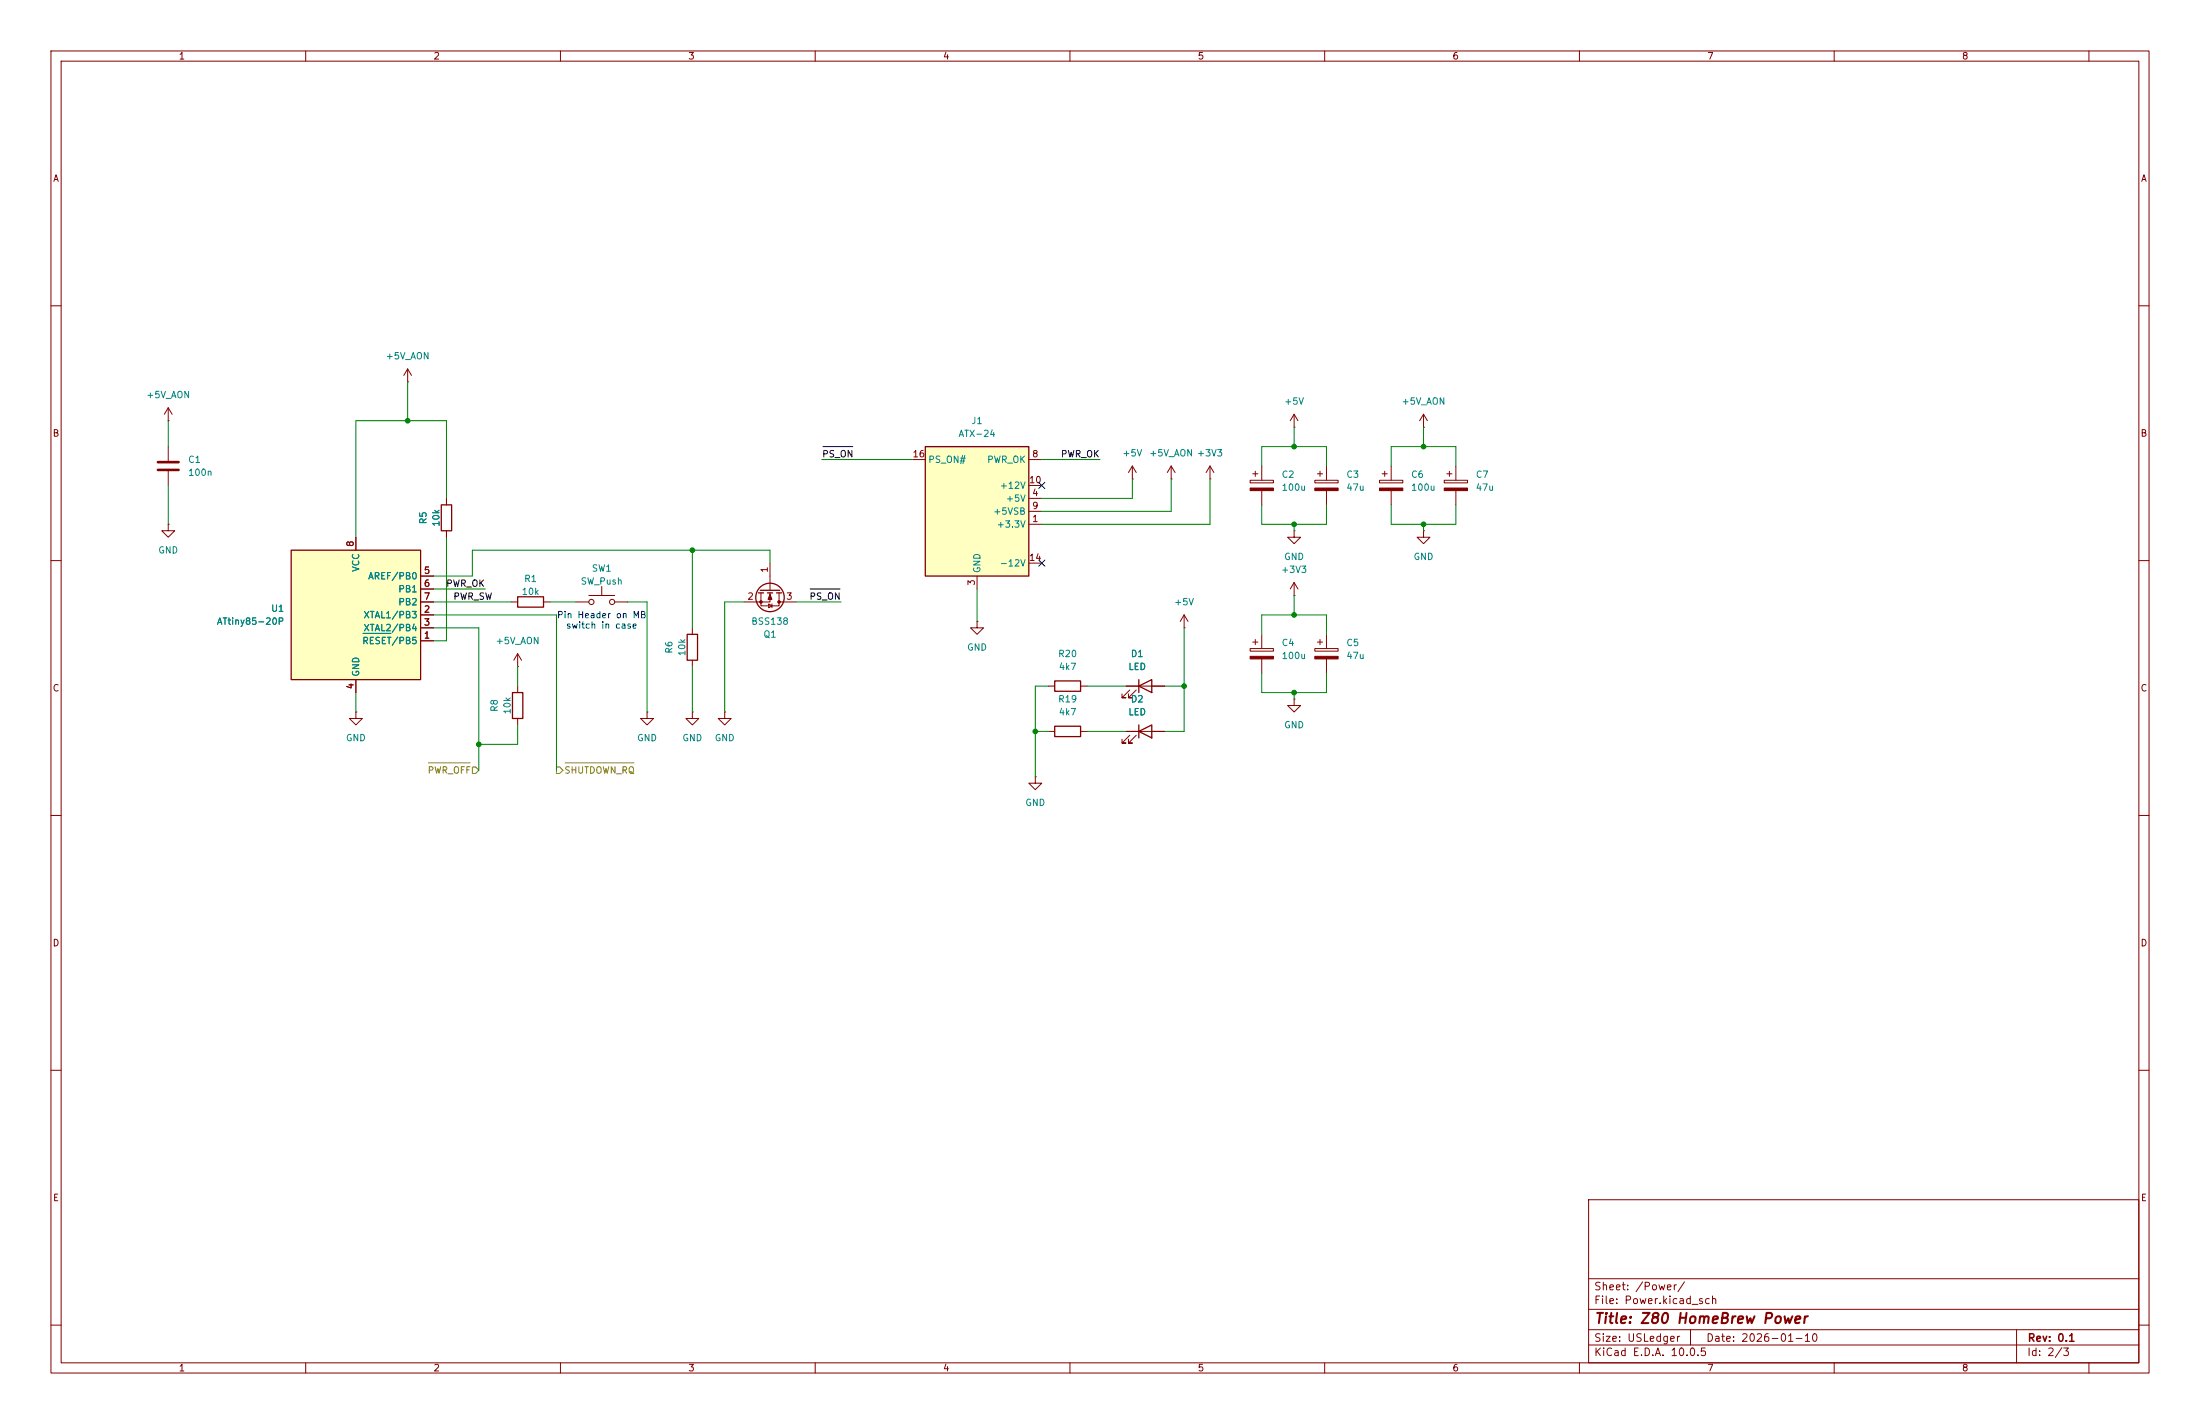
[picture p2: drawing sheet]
<svg xmlns="http://www.w3.org/2000/svg" width="432mm" height="279mm" viewBox="0 0 432 279" stroke-linecap="round" stroke-linejoin="round" font-family="sans-serif">
<g fill="none" stroke="#840000" stroke-width=".2">
<path d="M10 10h411.8v259.4h-411.8zM12 12h407.8v255.4h-407.8zM60 10v2M110 10v2M160 10v2M210 10v2M260 10v2M310 10v2M360 10v2M410 10v2M10 60h2M419.8 60h2"/>
<path d="M279.4 83.8h.1M279.4 81.3l-.8 1.3M279.4 81.3l.8 1.3M279.4 81.3v2.5M10 110h2M254 104.1v1.3h1.3l-1.3 1.3-1.3-1.3h1.3M254 104.1h.1M279.4 104.1v1.3h1.3l-1.3 1.3-1.3-1.3h1.3M279.4 104.1h.1M419.8 110h2M232.4 123.2h.1M232.4 120.7l-.8 1.2"/>
<path d="M232.4 120.7l.8 1.2M232.4 120.7v2.5M245.4 127.3h4.5v.5h-4.5zM245.9 126h1M246.4 125.5v1M247.6 124.5v2.8M247.6 129.3v2.8M258.1 127.3h4.5v.5h-4.5zM258.6 126h1M259.1 125.5v1M260.3 124.5v2.8M260.3 129.3v2.8"/>
<path d="M10 160h2M419.8 160h2M10 210h2M419.8 210h2M311.8 235.4h108v32h-108zM10 260h2M311.8 256.9h108M311.8 250.9h108M419.8 260h2M60 267.4v2M110 267.4v2M160 267.4v2"/>
<path d="M210 267.4v2M260 267.4v2M310 267.4v2M311.8 263.9h108M311.8 260.9h108M331.8 260.9v3M360 267.4v2M395.8 260.9v6.5M410 267.4v2"/>
</g>
<g fill="#840000" stroke="#840000" stroke-width=".2">
<path d="M258.1 128.8h4.5v.5h-4.5z"/>
<path d="M245.4 128.8h4.5v.5h-4.5z"/>
</g>
<path d="M57.1 108h25.4v25.4h-25.4z" fill="#ffffc2"/>
<g fill="none" stroke="#840000" stroke-width=".25">
<path d="M86.6 99.1h2v5h-2zM57.1 108h25.4v25.4h-25.4zM101.6 117.1h5.1v2h-5.1zM148.8 116.3h1.1M149.2 115.8h3.8M150.6 116.3h1M152.4 116.3h1M100.6 135.9h2v5.1h-2zM134.9 124.5h2v5h-2zM207 133.6h5.1v2h-5.1z"/>
<circle cx="151.1" cy="117.2" r="2.79"/>
</g>
<g fill="none" stroke="#840000" stroke-width=".2">
<path d="M80 74.9h.1M80 72.4l-.8 1.3M80 72.4l.8 1.3M80 72.4v2.5M33 82.6h.1M33 80v2.6M33 87.6v2.8M33 92.5v2.8M33 80l-.7 1.3M33 80l.8 1.3M87.6 97.8v1.3M222.2 94h.1"/>
<path d="M222.2 91.4l-.7 1.3M222.2 91.4l.8 1.3M222.2 91.4v2.6M229.9 94h.1M229.9 91.4l-.8 1.3M229.9 91.4l.7 1.3M229.9 91.4v2.6M254 83.8h.1M254 81.3l-.8 1.3M254 81.3l.8 1.3M254 81.3v2.5M258.1 94.2h4.5v.5h-4.5z"/>
<path d="M258.6 93h1M259.1 92.5v1M260.3 91.4v2.8M260.3 96.3v2.8M270.8 94.2h4.5v.5h-4.5zM271.3 93h1M271.8 92.5v1M273 91.4v2.8M273 96.3v2.8M283.5 94.2h4.5v.5h-4.5zM284 93h1M284.5 92.5v1"/>
<path d="M285.7 91.4v2.8M285.7 96.3v2.8M33 102.9v1.2h1.3l-1.3 1.3-1.3-1.3h1.3M33 102.9h.1M69.8 105.4v2.6M82.5 113h2.6M82.5 115.6h2.6M82.5 118.1h2.6M87.6 104.1v1.3M100.3 118.1h1.3M106.7 118.1h1.2M113 118.1h2.6"/>
<path d="M115.6 116.8h5M118.1 115.1v1.7M120.6 118.1h2.6M149.4 116.3v2.6h3.5v-2.6M150.9 118.5l.6 .4-.6 .4zM151.1 116.3v1.8h-5.1M151.1 110.5v5.3M151.5 118.5v.8M152.9 118.1h3.3M254 116.8h.1M254 114.3v2.5M254 114.3l-.8 1.3"/>
<path d="M254 114.3l.8 1.3M69.8 139.7v1.3h1.3l-1.3 1.2-1.2-1.2h1.2M69.8 139.7h.1M69.8 133.4v2.5M82.5 125.7h2.6M82.5 120.7h2.6M82.5 123.2h2.6M101.6 130.8h.1M101.6 128.3l-.8 1.2M101.6 128.3l.8 1.2M101.6 128.3v2.5M101.6 134.6v1.3"/>
<path d="M127 139.7v1.3h1.3l-1.3 1.2-1.3-1.2h1.3M127 139.7h.1M135.9 139.7v1.3h1.3l-1.3 1.2-1.3-1.2h1.3M135.9 139.7h.1M135.9 123.2v1.3M135.9 129.5v1.3M142.2 139.7v1.3h1.3l-1.3 1.2-1.2-1.2h1.2M142.2 139.7h.1M205.7 134.6h1.3M212.1 134.6h1.3M101.6 141v1.2M203.2 152.4v1.3h1.3l-1.3 1.2-1.3-1.2h1.3"/>
<path d="M203.2 152.4h.1"/>
<circle cx="116.1" cy="118.1" r=".51"/>
<circle cx="120.1" cy="118.1" r=".51"/>
</g>
<path d="M71.2 124.3h5.5" fill="none" stroke="#008484" stroke-width=".2"/>
<g fill="#840000" stroke="#840000" stroke-width=".2">
<path d="M258.1 95.8h4.5v.5h-4.5z"/>
<path d="M283.5 95.8h4.5v.5h-4.5z"/>
<path d="M270.8 95.8h4.5v.5h-4.5z"/>
<path d="M151.1 116.6l.4 1h-.8z"/>
<circle cx="152.9" cy="118.1" r=".25"/>
<circle cx="149.4" cy="118.1" r=".25"/>
</g>
<path d="M31 90.7h4.1M31 92.2h4.1" fill="none" stroke="#840000" stroke-width=".51"/>
<path d="M181.6 87.6h20.3v25.4h-20.3z" fill="#ffffc2"/>
<path d="M181.6 87.6h20.3v25.4h-20.3zM223.5 134.6l2.6-1.2v2.5zM223.5 133.4v2.5M207 142.5h5.1v2h-5.1zM223.5 143.5l2.6-1.3v2.6zM223.5 142.2v2.6" fill="none" stroke="#840000" stroke-width=".25"/>
<g fill="none" stroke="#840000" stroke-width=".2">
<path d="M87.6 97.8v1.3M179.1 90.2h2.5M201.9 97.8h2.6M201.9 90.2h2.6M201.9 95.3h2.6M237.5 94h.1M237.5 91.4l-.8 1.3M237.5 91.4l.8 1.3M237.5 91.4v2.6M245.4 94.2h4.5v.5h-4.5zM245.9 93h1M246.4 92.5v1"/>
<path d="M247.6 91.4v2.8M247.6 96.3v2.8M69.8 105.4v2.6M82.5 113h2.6M82.5 115.6h2.6M82.5 118.1h2.6M87.6 104.1v1.3M191.8 113v2.6M201.9 102.9h2.6M201.9 100.3h2.6M201.9 110.5h2.6M69.8 133.4v2.5"/>
<path d="M82.5 125.7h2.6M82.5 120.7h2.6M82.5 123.2h2.6M191.8 121.9v1.3h1.2l-1.2 1.3-1.3-1.3h1.3M191.8 121.9h.1M221 134.6h7.6M221.7 135.4l-1.5 1.5h.8h-.8v-.8M223 135.4l-1.5 1.5h.7h-.7v-.8M254 137.2v1.2h1.3l-1.3 1.3-1.3-1.3h1.3M254 137.2h.1M205.7 143.5h1.3M212.1 143.5h1.3"/>
<path d="M221 143.5h7.6M221.7 144.3l-1.5 1.5h.8h-.8v-.8M223 144.3l-1.5 1.5h.7h-.7v-.8"/>
</g>
<path d="M245.4 95.8h4.5v.5h-4.5z" fill="#840000" stroke="#840000" stroke-width=".2"/>
<path d="M84.1 149.7h8.2M92.7 150.5h.6l.7 .6-.7 .7h-.6zM109.2 150.5h.7l.6 .6-.6 .7h-.7zM110.9 149.7h13.5" fill="none" stroke="#848400" stroke-width=".2"/>
<path d="M161.5 87.6h5.9M159 115.6h5.9" fill="none" stroke="#000" stroke-width=".2"/>
<g fill="none" stroke="#008400" stroke-width=".2">
<path d="M80 74.9v7.7M33 82.6v5M33 95.3v7.6M87.6 97.8v-15.2h-17.8v22.8M161.3 90.2h17.8M204.5 90.2h11.4M222.2 94v3.8h-17.7M229.9 94v6.3h-25.4M237.5 94v8.9h-33M247.6 99.1v3.8h12.7v-3.8M247.6 91.4v-3.8h12.7v3.8M254 83.8v3.8"/>
<path d="M273 99.1v3.8h12.7v-3.8M273 91.4v-3.8h12.7v3.8M279.4 83.8v3.8M85.1 115.6h10.1M85.1 118.1h15.2M87.6 105.4v20.3h-2.5M107.9 118.1h5.1M123.2 118.1h3.8v21.6M135.9 108v15.2M146 118.1h-3.8v21.6M151.1 110.5v-2.5h-58.4v5h-7.6M156.2 118.1h8.9"/>
<path d="M191.8 115.6v6.3M254 102.9v1.2M254 116.8v3.9M279.4 102.9v1.2M69.8 135.9v3.8M85.1 120.7h24.1v30.4M85.1 123.2h8.9v27.9M101.6 130.8v3.8M135.9 130.8v8.9M205.7 134.6h-2.5v17.8M213.4 134.6h7.6M228.6 134.6h3.8"/>
<path d="M232.4 123.2v20.3h-3.8M247.6 124.5v-3.8h12.7v3.8M247.6 132.1v3.8h12.7v-3.8M254 135.9v1.3M101.6 142.2v3.9h-7.6M203.2 143.5h2.5M213.4 143.5h7.6"/>
</g>
<path d="M203.9 94.6l1.2 1.3M205.1 94.6l-1.2 1.3M203.9 109.9l1.2 1.2M205.1 109.9l-1.2 1.2" fill="none" stroke="#000084" stroke-width=".2"/>
<path d="M71.2 124.3h5.5" fill="none" stroke="#008484" stroke-width=".2"/>
<g fill="#008400" stroke="#008400" stroke-width=".2">
<circle cx="135.9" cy="108" r=".46"/>
<circle cx="203.2" cy="143.5" r=".46"/>
<circle cx="254" cy="120.7" r=".46"/>
<circle cx="279.4" cy="87.6" r=".46"/>
<circle cx="279.4" cy="102.9" r=".46"/>
<circle cx="254" cy="87.6" r=".46"/>
<circle cx="254" cy="102.9" r=".46"/>
<circle cx="94" cy="146.1" r=".46"/>
<circle cx="80" cy="82.6" r=".46"/>
<circle cx="232.4" cy="134.6" r=".46"/>
<circle cx="254" cy="135.9" r=".46"/>
</g>
<text font-size="2" fill="#840000" x="312.8" y="260.2">Title: Z80 HomeBrew Power</text>
<g font-size="1.5" fill="#840000">
<text x="312.8" y="256.2">File: Power.kicad_sch</text>
<text x="312.8" y="253.5">Sheet: /Power/</text>
<text x="312.8" y="263.6">Size: USLedger</text>
<text x="334.8" y="263.6">Date: 2026-01-10</text>
<text x="397.8" y="263.6">Rev: 0.1</text>
<text x="312.8" y="266.4">KiCad E.D.A. 10.0.5</text>
<text x="397.8" y="266.4">Id: 2/3</text>
</g>
<g font-size="1.3" fill="#840000">
<text x="35" y="12">1</text>
<text x="85" y="12">2</text>
<text x="135" y="12">3</text>
<text x="185" y="12">4</text>
<text x="235" y="12">5</text>
<text x="285" y="12">6</text>
<text x="335" y="12">7</text>
<text x="385" y="12">8</text>
<text x="10.3" y="36">A</text>
<text x="420.1" y="36">A</text>
<text x="10.2" y="86">B</text>
<text x="420" y="86">B</text>
<text x="179" y="90">16</text>
<text x="201.9" y="95.1">10</text>
<text x="202.5" y="90">8</text>
<text x="202.5" y="97.7">4</text>
<text x="202.5" y="100.2">9</text>
<text x="69.7" y="107.4" transform="rotate(-90 69.7 107.4)">8</text>
<text x="202.5" y="102.7">1</text>
<text x="83.1" y="112.9">5</text>
<text x="151" y="112.5" transform="rotate(-90 151 112.5)">1</text>
<text x="201.9" y="110.4">14</text>
<text x="83.1" y="115.4">6</text>
<text x="83.1" y="118">7</text>
<text x="146.6" y="118">2</text>
<text x="154.2" y="118">3</text>
<text x="191.6" y="115" transform="rotate(-90 191.6 115)">3</text>
<text x="83.1" y="125.6">1</text>
<text x="83.1" y="120.5">2</text>
<text x="83.1" y="123.1">3</text>
<text x="10.2" y="136">C</text>
<text x="69.7" y="135.4" transform="rotate(-90 69.7 135.4)">4</text>
<text x="420" y="136">C</text>
<text x="10.2" y="186">D</text>
<text x="420" y="186">D</text>
<text x="10.3" y="236">E</text>
<text x="420.1" y="236">E</text>
<text x="35" y="269.4">1</text>
<text x="85" y="269.4">2</text>
<text x="135" y="269.4">3</text>
<text x="185" y="269.4">4</text>
<text x="235" y="269.4">5</text>
<text x="285" y="269.4">6</text>
<text x="335" y="269.4">7</text>
<text x="385" y="269.4">8</text>
</g>
<g font-size="1.3" fill="#008484">
<text x="75.6" y="70.8">+5V_AON</text>
<text x="28.6" y="78.4">+5V_AON</text>
<text x="190.6" y="83.5">J1</text>
<text x="251.9" y="79.7">+5V</text>
<text x="275" y="79.7">+5V_AON</text>
<text x="188" y="86.1">ATX-24</text>
<text x="220.2" y="89.9">+5V</text>
<text x="225.4" y="89.9">+5V_AON +3V3</text>
<text x="36.8" y="91.1">C1</text>
<text x="36.8" y="93.7">100n</text>
<text x="182.1" y="91.1">PS_ON#</text>
<text x="193.6" y="91.1">PWR_OK</text>
<text x="251.4" y="94.1">C2</text>
<text x="264.1" y="94.1">C3</text>
<text x="276.8" y="94.1">C6</text>
<text x="289.5" y="94.1">C7</text>
<text x="194.8" y="101.3">+5VSB</text>
<text x="196.1" y="96.2">+12V</text>
<text x="197.3" y="98.8">+5V</text>
<text x="251.4" y="96.6">100u</text>
<text x="264.1" y="96.6">47u</text>
<text x="276.8" y="96.6">100u</text>
<text x="289.5" y="96.6">47u</text>
<text x="84" y="103" transform="rotate(-90 84 103)">R5</text>
<text x="86.6" y="103.5" transform="rotate(-90 86.6 103.5)">10k</text>
<text x="195.5" y="103.8">+3.3V</text>
<text x="31" y="108.9">GND</text>
<text x="70.8" y="112.3" transform="rotate(-90 70.8 112.3)">VCC</text>
<text x="72.1" y="114">AREF/PB0</text>
<text x="116" y="112.5">SW1</text>
<text x="192.7" y="112.5" transform="rotate(-90 192.7 112.5)">GND</text>
<text x="196.1" y="111.5">-12V</text>
<text x="251.3" y="112.7">+3V3</text>
<text x="251.9" y="110.2">GND</text>
<text x="277.3" y="110.2">GND</text>
<text x="78.1" y="116.5">PB1</text>
<text x="78.1" y="119.1">PB2</text>
<text x="102.3" y="117">10k</text>
<text x="102.8" y="114.5">R1</text>
<text x="113.9" y="115">SW_Push</text>
<text x="230.3" y="119.1">+5V</text>
<text x="42.5" y="122.9">ATtiny85-20P</text>
<text x="53.1" y="120.3">U1</text>
<text x="71.2" y="121.6">XTAL1/PB3</text>
<text x="71.2" y="124.2">XTAL2/PB4</text>
<text x="147.3" y="122.9">BSS138</text>
<text x="149.7" y="125.4">Q1</text>
<text x="71" y="126.7">RESET/PB5</text>
<text x="97.2" y="126.7">+5V_AON</text>
<text x="132.3" y="128.4" transform="rotate(-90 132.3 128.4)">R6</text>
<text x="134.8" y="128.9" transform="rotate(-90 134.8 128.9)">10k</text>
<text x="189.7" y="128">GND</text>
<text x="207.6" y="129.2">R20</text>
<text x="207.7" y="131.8">4k7</text>
<text x="221.4" y="131.8">LED</text>
<text x="221.8" y="129.2">D1</text>
<text x="251.4" y="127.1">C4</text>
<text x="251.4" y="129.6">100u</text>
<text x="264.1" y="127.1">C5</text>
<text x="264.1" y="129.6">47u</text>
<text x="70.8" y="132.9" transform="rotate(-90 70.8 132.9)">GND</text>
<text x="98" y="139.8" transform="rotate(-90 98 139.8)">R8</text>
<text x="100.5" y="140.3" transform="rotate(-90 100.5 140.3)">10k</text>
<text x="207.6" y="138.1">R19</text>
<text x="207.7" y="140.7">4k7</text>
<text x="221.4" y="140.7">LED</text>
<text x="221.8" y="138.1">D2</text>
<text x="251.9" y="143.2">GND</text>
<text x="67.8" y="145.7">GND</text>
<text x="124.9" y="145.7">GND</text>
<text x="133.8" y="145.7">GND</text>
<text x="140.2" y="145.7">GND</text>
<text x="201.1" y="158.4">GND</text>
</g>
<g font-size="1.3">
<text x="161.3" y="90">PS_ON</text>
<text x="208.1" y="90">PWR_OK</text>
<text x="87.5" y="115.4">PWR_OK</text>
<text x="88.9" y="118">PWR_SW</text>
<text x="158.8" y="118">PS_ON</text>
</g>
<g font-size="1.3" fill="#0000c2">
<text x="109.2" y="121.6">Pin Header on MB</text>
<text x="111" y="123.7">switch in case</text>
</g>
<g font-size="1.3" fill="#848400">
<text x="83.8" y="152.1">PWR_OFF</text>
<text x="110.7" y="152.1">SHUTDOWN_RQ</text>
</g>
</svg>
